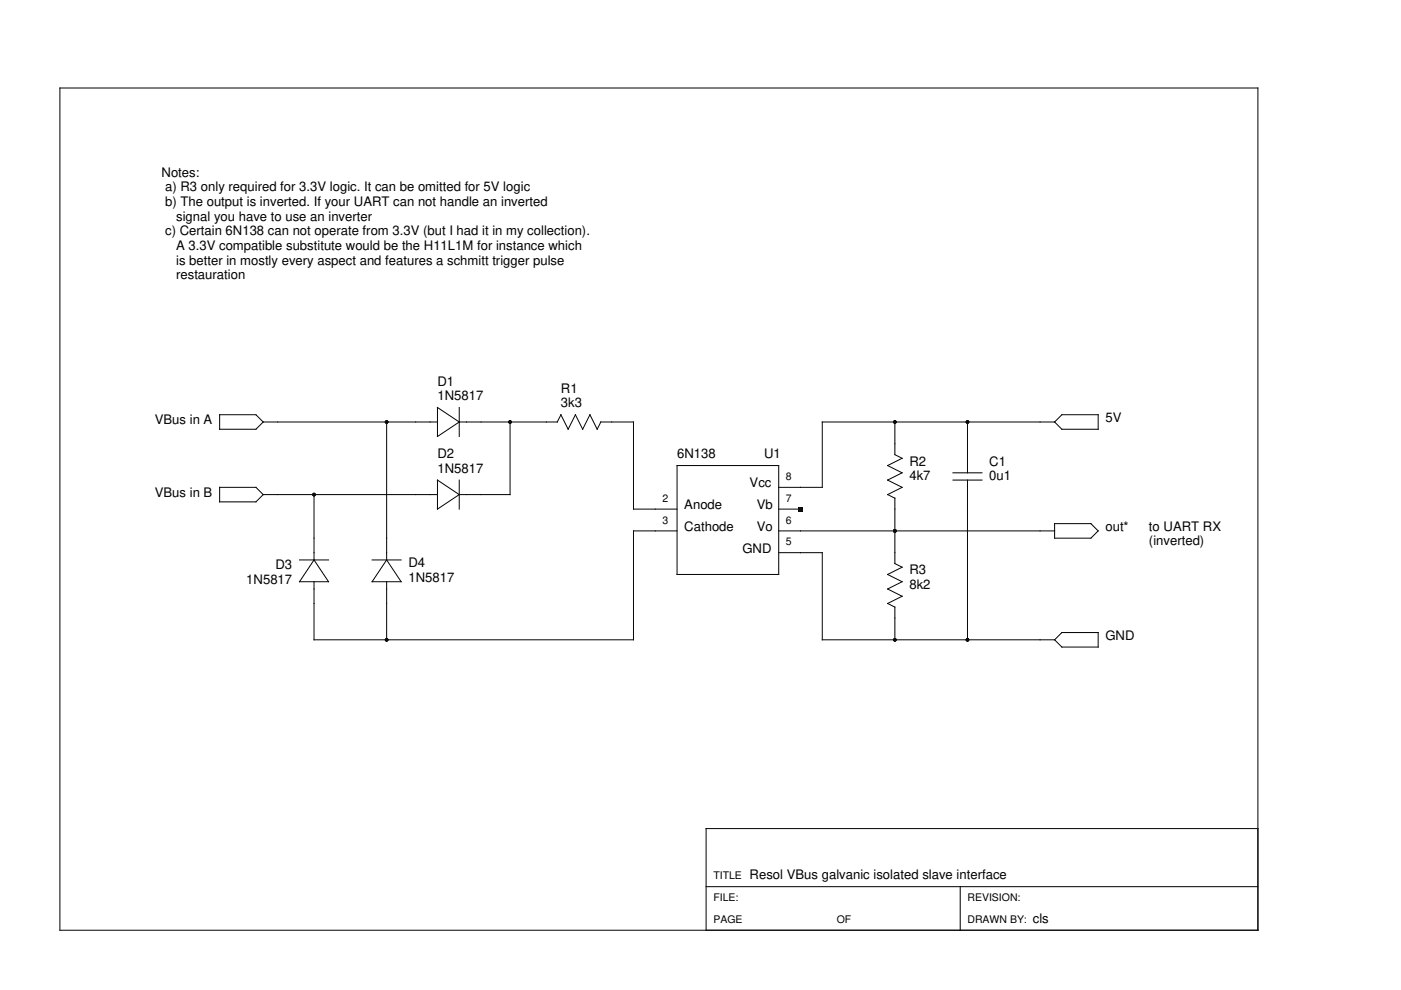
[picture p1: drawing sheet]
<svg xmlns="http://www.w3.org/2000/svg" width="297mm" height="210mm" viewBox="0 0 297 210" stroke-linecap="round" stroke-linejoin="round" font-family="sans-serif">
<g fill="none" stroke="#000" stroke-width=".21">
<path d="M12.7 18.7h254v178.5h-254zM46.6 87.9h7.7l1.5 1.6-1.5 1.5h-7.7zM55.8 89.5h36.9M82 89.5v29.2M92.7 86.4l4.7 3.1-4.7 3.1zM97.4 86.4v6.2M97.4 89.5h20.8M108.1 89.5v15.4h-10.7M118.1 89.5l.8-1.6 1.6 3.1 1.5-3.1 1.5 3.1 1.6-3.1 1.5 3.1 .8-1.5h6.9v18.4h9.2M143.5 98.7h21.6v23.1h-21.6zM189.7 89.5v6.9l1.6 .8-3.1 1.5 3.1 1.5-3.1 1.6 3.1 1.5-3.1 1.6 1.5 .7M205.1 89.5v10.7"/>
<path d="M223.6 89.5h-49.3v13.8h-9.2M223.6 89.5l1.5-1.6h7.7v3.1h-7.7zM46.6 103.3h7.7l1.5 1.6-1.5 1.5h-7.7zM55.8 104.9h36.9M63.5 118.7h6.2M66.6 118.7l3.1 4.6h-6.2zM66.6 104.9v13.8M78.9 118.7h6.2M82 118.7l3.1 4.6h-6.2zM92.7 101.8l4.7 3.1-4.7 3zM97.4 101.8v6.1M143.5 112.6h-9.2v23.1h-67.7v-12.4"/>
<path d="M165.1 107.9h4.6M165.1 112.6h58.5M165.1 117.2h9.2v18.5h49.3M189.7 105.6v13.9l1.6 .8-3.1 1.5 3.1 1.5-3.1 1.6 3.1 1.5-3.1 1.6 1.5 .7M202 101.8h6.2M202 100.2h6.2M205.1 101.8v33.9M223.6 111h7.7l1.5 1.6-1.5 1.5h-7.7zM82 123.3v12.4M189.7 128.7v7M225.1 134.1h7.7v3.1h-7.7l-1.5-1.5zM266.7 175.7h-117v21.5"/>
<path d="M149.7 188h117M203.6 188v9.2"/>
</g>
<g fill="#000">
<path d="M169.3 107.5h.9v.9h-.9z"/>
<circle cx="82" cy="89.5" r=".38"/>
<circle cx="108.1" cy="89.5" r=".38"/>
<circle cx="189.7" cy="89.5" r=".38"/>
<circle cx="205.1" cy="89.5" r=".38"/>
<circle cx="66.6" cy="104.9" r=".38"/>
<circle cx="189.7" cy="112.6" r=".38"/>
<circle cx="82" cy="135.7" r=".38"/>
<circle cx="189.7" cy="135.7" r=".38"/>
<circle cx="205.1" cy="135.7" r=".38"/>
</g>
<g font-size="2.8">
<text x="34.3" y="37.5">Notes:</text>
<text x="35" y="40.6">a) R3 only required for 3.3V logic. It can be omitted for 5V logic</text>
<text x="35" y="43.7">b) The output is inverted. If your UART can not handle an inverted</text>
<text x="37.3" y="46.8">signal you have to use an inverter</text>
<text x="35" y="49.9">c) Certain 6N138 can not operate from 3.3V (but I had it in my collection).</text>
<text x="37.3" y="53">A 3.3V compatible substitute would be the H11L1M for instance which</text>
<text x="37.3" y="56.1">is better in mostly every aspect and features a schmitt trigger pulse</text>
<text x="37.3" y="59.3">restauration</text>
<text x="92.7" y="81.8">D1</text>
<text x="118.9" y="83.3">R1</text>
<text x="32.8" y="89.9">VBus in A</text>
<text x="92.7" y="84.9">1N5817</text>
<text x="118.9" y="86.4">3k3</text>
<text x="234.4" y="89.5">5V</text>
<text x="92.7" y="97.2">D2</text>
<text x="92.7" y="100.2">1N5817</text>
<text x="143.5" y="97.2">6N138</text>
<text x="162" y="97.2">U1</text>
<text x="192.8" y="98.7">R2</text>
<text x="192.8" y="101.8">4k7</text>
<text x="209.7" y="98.7">C1</text>
<text x="209.7" y="101.8">0u1</text>
<text x="32.8" y="105.3">VBus in B</text>
<text x="145.1" y="107.9">Anode</text>
<text x="158.9" y="103.3">Vcc</text>
<text x="160.5" y="107.9">Vb</text>
<text x="145.1" y="112.6">Cathode</text>
<text x="160.5" y="112.6">Vo</text>
<text x="234.4" y="112.6">out*</text>
<text x="243.6" y="112.5">to UART RX</text>
<text x="157.4" y="117.2">GND</text>
<text x="243.6" y="115.6">(inverted)</text>
<text x="52.2" y="123.8">1N5817</text>
<text x="58.4" y="120.7">D3</text>
<text x="86.6" y="120.3">D4</text>
<text x="86.6" y="123.3">1N5817</text>
<text x="192.8" y="121.8">R3</text>
<text x="192.8" y="124.9">8k2</text>
<text x="234.4" y="135.7">GND</text>
<text x="158.9" y="186.5">Resol VBus galvanic isolated slave interface</text>
<text x="219" y="195.7">cls</text>
</g>
<g font-size="2.2">
<text x="166.6" y="101.8">8</text>
<text x="140.5" y="106.4">2</text>
<text x="166.6" y="106.4">7</text>
<text x="140.5" y="111">3</text>
<text x="166.6" y="111">6</text>
<text x="166.6" y="115.6">5</text>
<text x="151.2" y="191.1">FILE:</text>
<text x="151.2" y="186.5">TITLE</text>
<text x="205.1" y="191.1">REVISION:</text>
<text x="151.2" y="195.7">PAGE</text>
<text x="177.4" y="195.7">OF</text>
<text x="205.1" y="195.7">DRAWN BY:</text>
</g>
</svg>
